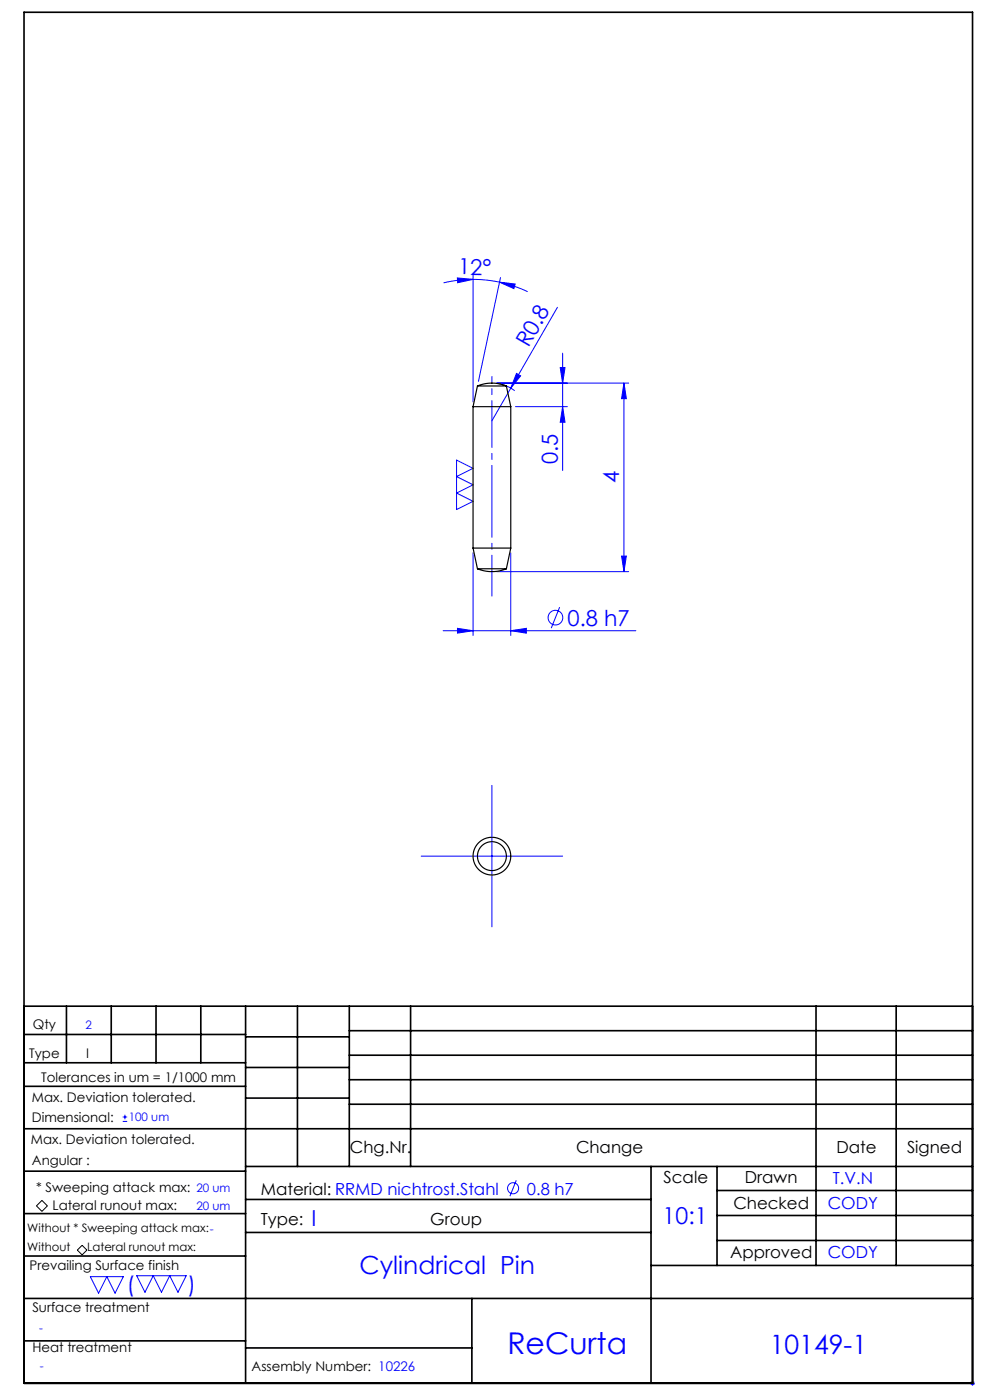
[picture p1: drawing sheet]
<svg xmlns="http://www.w3.org/2000/svg" width="210mm" height="297mm" viewBox="0 0 210 297" stroke-linecap="round" stroke-linejoin="round" font-family="sans-serif">
<g fill="none" stroke="#00f" stroke-width=".21">
<path d="M97 59l3.3 .3-3.2 .7zM100.3 58.3v27M100.3 59.3l2.9 .1 2.8 .5M100.3 59.3a27 27 0 0 0-6.2 .7M106 59.9l3.3 .4-.3 .9zM106 59.9a27 27 0 0 1 5.9 2M106.2 58.9l-4.7 22M109.6 79.2l.8 .5-2.1 2.6zM118.2 65.2l-13.9 24.1M118.8 78h1.1l-.6 3.3zM119.3 74.9v24.9M96.8 97.6l3.5 1.8-3.5 1.7 3.5 1.8-3.5 1.7 3.5 1.8-3.5 1.7z"/>
<path d="M105.3 81.3a8 8 0 0 1 3.9 1.6M105.3 81.3h28.1M109.3 86.3h11M119.3 86.3l.6 3.3h-1.1zM132.4 81.3l.5 3.3h-1.1zM132.4 81.3v40M100.3 117.3v17.5M108.3 117.3v17.5M131.8 118h1.1l-.5 3.3zM94 133.8h40.9M97 133.3l3.3 .5-3.3 .5zM105.3 121.3h28.1"/>
<path d="M108.3 133.8l3.3-.5v1zM118.7 128.8l-1.8 4.5M104.3 166.6v30M89.3 181.6h30M26 237.9h1M26 237h1M26.5 236.5v.9M109.5 250.4l-1.3 3.4M19.2 270.8h7l-1.8 3.5-1.7-3.5-1.8 3.5zM29 270.6h10.5l-1.8 3.5-1.7-3.5-1.8 3.5-1.7-3.5-1.8 3.5zM205.8 293.5h1M205.9 293.1l.7 .7"/>
<path d="M206.3 293v1M206.6 293.1l-.7 .7"/>
<circle cx="117.8" cy="131" r="1.56"/>
<circle cx="108.8" cy="252.1" r="1.18"/>
</g>
<path d="M8.9 254.7l1.2 1.1-1.2 1.2-1.2-1.2zM16.4 265.2l1-1 1 1-1 1z" fill="none" stroke="#000" stroke-width=".21"/>
<path d="M104.3 86.3v40.1" fill="none" stroke="#00f" stroke-width=".21" stroke-dasharray="15.2 1.3 1.3 1.3" stroke-dashoffset="6.6"/>
<path d="M104.3 86.3v-6.4" fill="none" stroke="#00f" stroke-width=".21" stroke-dasharray="15.2 1.3 1.3 1.3" stroke-dashoffset="14"/>
<g fill="none" stroke="#000" stroke-width=".35">
<path d="M5.1 2.6h201.2v290.9h-201.2zM5.1 213.5h201.2M5.1 219.5h47M14.1 213.5v12M23.6 213.5v12M33.1 213.5v12M42.6 213.5v12M52.1 213.5v80M52.1 220h22M63.1 213.5v34M74.1 218.7h132.2M74.1 213.5v34"/>
<path d="M87.1 213.5v34M173.1 213.5v55M190.1 213.5v55M5.1 239.5h201.2M5.1 230.5h47M5.1 225.5h47M52.1 226.5h22M52.1 233h22M74.1 223.9h132.2M74.1 229.1h132.2M74.1 234.3h132.2M5.1 257.5h47"/>
<path d="M5.1 248.5h47M52.1 247.5h154.2M52.1 254.5h86M138.1 247.5v46M152.1 247.5v21M152.1 252.6h54.2M152.1 257.9h54.2M5.1 275.5h201.2M5.1 266.5h47M52.1 261.5h86M100.1 275.5v18M138.1 268.5h68.2"/>
<path d="M152.1 263.2h54.2M5.1 284.5h47M52.1 286h48"/>
</g>
<g fill="#00f">
<path d="M109.6 79.2l.8 .5-2.1 2.6z"/>
<path d="M106 59.9l3.3 .4-.3 .9zM97 59l3.3 .3-3.2 .7z"/>
<path d="M97 133.3l3.3 .5-3.3 .5zM108.3 133.8l3.3-.5v1z"/>
<path d="M132.4 81.3l.5 3.3h-1.1zM131.8 118h1.1l-.5 3.3zM118.8 78h1.1l-.6 3.3zM119.3 86.3l.6 3.3h-1.1z"/>
</g>
<g fill="none" stroke="#000" stroke-width=".25">
<path d="M100.3 86.3h8M100.3 86.3v30M101.3 81.9a8 8 0 0 1 6.1 0M101.3 81.9h6.1M101.3 81.9l-1 4.4M107.4 81.9l.9 4.4M108.3 86.3v30M100.3 116.3h8M100.3 116.3l1 4.4M108.3 116.3l-.9 4.4M101.3 120.7a8 8 0 0 0 6.1 0M101.3 120.7h6.1"/>
<circle cx="104.3" cy="181.6" r="3.1"/>
<circle cx="104.3" cy="181.6" r="4"/>
</g>
<text font-size="6.3" fill="#00f" x="107.6" y="287.3">ReCurta</text>
<text font-size="5.6" fill="#00f" x="163.3" y="287.2">10149-1</text>
<text font-size="5.3" fill="#00f" x="76.3" y="270.3">Cylindrical Pin</text>
<text font-size="4.9" fill="#00f" x="140.6" y="259.7">10:1</text>
<g font-size="4.7" fill="#00f">
<text x="97.2" y="58.2" transform="rotate(1 97.2 58.2)">12°</text>
<text x="112.1" y="73.9" transform="rotate(-60 112.1 73.9)">R0.8</text>
<text x="118.3" y="98.5" transform="rotate(-90 118.3 98.5)">0.5</text>
<text x="131.3" y="102.6" transform="rotate(-90 131.3 102.6)">4</text>
<text x="120.4" y="132.7">0.8 h7</text>
<text x="66.1" y="260">I</text>
<text x="26.9" y="274.2">(</text>
<text x="39.8" y="274.2">)</text>
</g>
<g font-size="3.5">
<text x="74.2" y="244.7">Chg.Nr.</text>
<text x="122.2" y="244.7">Change</text>
<text x="177.4" y="244.7">Date</text>
<text x="192.4" y="244.7">Signed</text>
<text x="140.8" y="250.9">Scale</text>
<text x="158" y="250.9">Drawn</text>
<text x="55.3" y="253.5">Material: RRMD nichtrost.Stahl</text>
<text x="155.6" y="256.4">Checked</text>
<text x="55.3" y="259.8">Type:</text>
<text x="91.3" y="259.8">Group</text>
<text x="154.9" y="266.9">Approved</text>
</g>
<g font-size="3.5" fill="#00f">
<text x="176.6" y="251.1">T.V.N</text>
<text x="111.8" y="253.4">0.8 h7</text>
<text x="175.6" y="256.6">CODY</text>
<text x="175.6" y="267">CODY</text>
</g>
<g font-size="2.8">
<text x="7" y="218.4">Qty</text>
<text x="6.2" y="224.5">Type</text>
<text x="18.2" y="224.5">I</text>
<text x="6.8" y="233.7">Max. Deviation tolerated.</text>
<text x="8.8" y="229.4">Tolerances in um = 1/1000 mm</text>
<text x="6.8" y="238.1">Dimensional:</text>
<text x="6.6" y="242.8">Max. Deviation tolerated.</text>
<text x="6.8" y="247.1">Angular :</text>
<text x="7.6" y="252.9">* Sweeping attack max:</text>
<text x="11.2" y="256.7">Lateral runout max:</text>
<text x="6.3" y="269.5">Prevailing Surface finish</text>
<text x="6.9" y="278.3">Surface treatment</text>
<text x="6.9" y="286.7">Heat treatment</text>
<text x="53.4" y="290.9">Assembly Number: 10226</text>
</g>
<g font-size="2.5" fill="#00f">
<text x="18.1" y="218.3">2</text>
<text x="27.3" y="237.9">100 um</text>
<text x="41.7" y="256.6">20 um</text>
<text x="41.7" y="252.9">20 um</text>
<text x="8.3" y="282.6">-</text>
<text x="8.5" y="290.6">-</text>
</g>
<g font-size="2.5">
<text x="5.8" y="261.4">Without * Sweeping attack max:-</text>
<text x="5.8" y="265.4">Without</text>
<text x="18.5" y="265.3">Lateral runout max:</text>
</g>
</svg>
